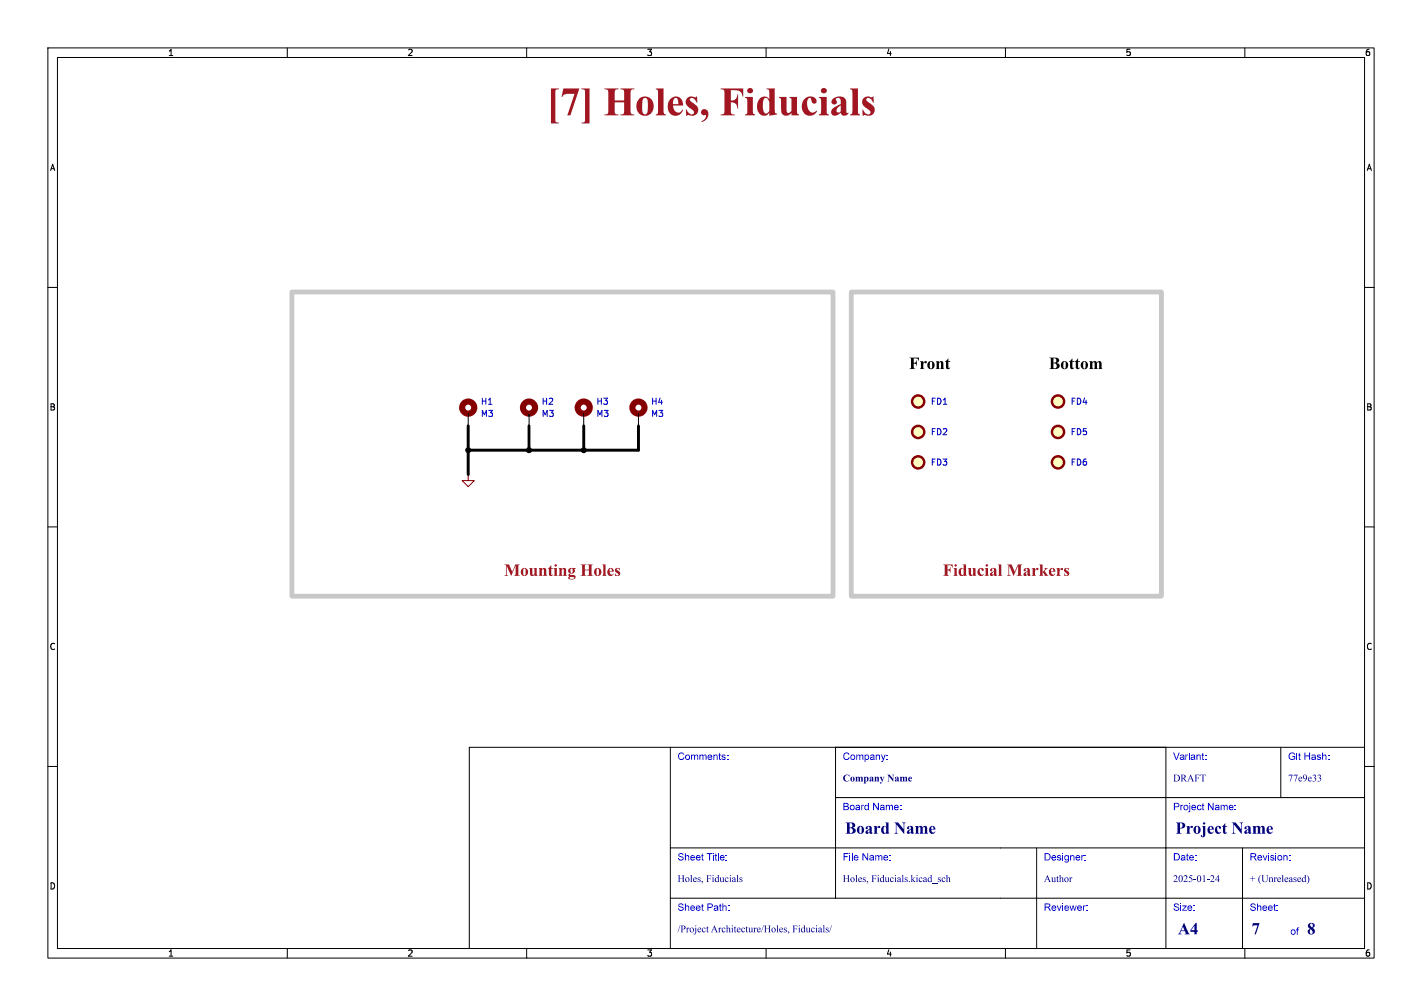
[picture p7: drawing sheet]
<svg xmlns="http://www.w3.org/2000/svg" width="297mm" height="210mm" viewBox="0 0 297 210" stroke-linecap="round" stroke-linejoin="round" font-family="sans-serif">
<g fill="none" stroke="#000" stroke-width=".21">
<path d="M10 10h277v190h-277zM12 12h273v186h-273zM60 10v2M110 10v2M160 10v2M210 10v2M260 10v2M10 60h2M285 60h2M97.8 99.1h.1M97.8 86.4v2.5M110.5 86.4v2.5"/>
<path d="M121.9 86.4v2.5M133.3 86.4v2.5M10 110h2M285 110h2M140 156v42M174.5 156v31.5M243.5 156v42M267.5 156v10.5M285 156h-187v42M10 160h2M140 177h145M174.5 166.5h110.5"/>
<path d="M216.5 177v21M259.5 177v21M285 160h2M60 198v2M110 198v2M140 187.5h145M160 198v2M210 198v2M260 198v2"/>
</g>
<g fill="none" stroke="#840000" stroke-width="1.3">
<circle cx="97.8" cy="85.1" r="1.27"/>
<circle cx="110.5" cy="85.1" r="1.27"/>
<circle cx="121.9" cy="85.1" r="1.27"/>
<circle cx="133.3" cy="85.1" r="1.27"/>
</g>
<g fill="#ffffc2" stroke="#ffffc2" stroke-width=".21">
<circle cx="221" cy="96.5" r="1.27"/>
<circle cx="221" cy="90.2" r="1.27"/>
<circle cx="221" cy="83.8" r="1.27"/>
<circle cx="191.8" cy="83.8" r="1.27"/>
<circle cx="191.8" cy="90.2" r="1.27"/>
<circle cx="191.8" cy="96.5" r="1.27"/>
</g>
<g fill="none" stroke="#840000" stroke-width=".51">
<circle cx="191.8" cy="90.2" r="1.27"/>
<circle cx="191.8" cy="96.5" r="1.27"/>
<circle cx="191.8" cy="83.8" r="1.27"/>
<circle cx="221" cy="96.5" r="1.27"/>
<circle cx="221" cy="90.2" r="1.27"/>
<circle cx="221" cy="83.8" r="1.27"/>
</g>
<path d="M97.8 99.1v1.2h1.3l-1.3 1.3-1.3-1.3h1.3" fill="none" stroke="#840000" stroke-width=".21"/>
<path d="M61 61h113v63.5h-113zM177.8 61h64.8v63.5h-64.8z" fill="none" stroke="#c8c8c8" stroke-width="1"/>
<path d="M97.8 88.9v10.2M110.5 88.9v5.1M121.9 88.9v5.1M133.3 88.9v5.1h-35.5" fill="none" stroke="#000" stroke-width=".61"/>
<g fill="#000" stroke="#000" stroke-width=".21">
<circle cx="97.8" cy="94" r=".52"/>
<circle cx="110.5" cy="94" r=".52"/>
<circle cx="121.9" cy="94" r=".52"/>
</g>
<text font-size="8.4" fill="#a21622" x="114.2" y="26.3">[7] Holes,Fiducials</text>
<g font-size="3.5">
<text x="189.9" y="77.5">Front</text>
<text x="219.1" y="77.5">Bottom</text>
</g>
<g font-size="3.5" fill="#a21622">
<text x="105.3" y="120.7">MountingHoles</text>
<text x="196.9" y="120.7">FiducialMarkers</text>
</g>
<g font-size="3.5" fill="#00007f">
<text x="176.5" y="175">BoardName</text>
<text x="245.5" y="175">ProjectName</text>
<text x="246" y="196">A4</text>
<text x="261.4" y="196">7</text>
<text x="273" y="196">8</text>
</g>
<g font-size="2.1" fill="#00f">
<text x="141.5" y="159.2">Comments:</text>
<text x="176" y="159.2">Company:</text>
<text x="245" y="159.2">Variant:</text>
<text x="269" y="159.2">Git Hash:</text>
<text x="176" y="169.7">Board Name:</text>
<text x="245" y="169.7">Project Name:</text>
<text x="141.5" y="180.2">Sheet Title:</text>
<text x="176" y="180.2">File Name:</text>
<text x="218" y="180.2">Designer:</text>
<text x="245" y="180.2">Date:</text>
<text x="261" y="180.2">Revision:</text>
<text x="141.5" y="190.7">Sheet Path:</text>
<text x="218" y="190.7">Reviewer:</text>
<text x="245" y="190.7">Size:</text>
<text x="261" y="190.7">Sheet:</text>
<text x="269.5" y="195.7">of</text>
</g>
<g font-size="2.1" fill="#00007f">
<text x="176" y="163.7">CompanyName</text>
<text x="245" y="163.7">DRAFT</text>
<text x="269" y="163.7">77e9e33</text>
<text x="141.5" y="184.7">Holes,Fiducials</text>
<text x="176" y="184.7">Holes,Fiducials.kicad_sch</text>
<text x="218" y="184.7">Author</text>
<text x="245" y="184.7">2025-01-24</text>
<text x="261" y="184.7">+ (Unreleased)</text>
<text x="141.5" y="195.2">/ProjectArchitecture/Holes,Fiducials/</text>
</g>
<g font-size="1.8">
<text x="35" y="11.9">1</text>
<text x="85" y="11.9">2</text>
<text x="135" y="11.9">3</text>
<text x="185" y="11.9">4</text>
<text x="235" y="11.9">5</text>
<text x="285" y="11.9">6</text>
<text x="10.3" y="35.9">A</text>
<text x="285.3" y="35.9">A</text>
<text x="10.3" y="85.9">B</text>
<text x="285.3" y="85.9">B</text>
<text x="10.3" y="135.9">C</text>
<text x="285.3" y="135.9">C</text>
<text x="10.3" y="185.9">D</text>
<text x="285.3" y="185.9">D</text>
<text x="35" y="199.9">1</text>
<text x="85" y="199.9">2</text>
<text x="135" y="199.9">3</text>
<text x="185" y="199.9">4</text>
<text x="235" y="199.9">5</text>
<text x="285" y="199.9">6</text>
</g>
<g font-size="1.8" fill="#0000c2">
<text x="100.3" y="87.2">M3</text>
<text x="100.3" y="84.7">H1</text>
<text x="113" y="87.2">M3</text>
<text x="113" y="84.7">H2</text>
<text x="124.5" y="87.2">M3</text>
<text x="124.5" y="84.7">H3</text>
<text x="135.9" y="87.2">M3</text>
<text x="135.9" y="84.7">H4</text>
<text x="194.3" y="84.7">FD1</text>
<text x="223.5" y="84.7">FD4</text>
<text x="194.3" y="91">FD2</text>
<text x="223.5" y="91">FD5</text>
<text x="194.3" y="97.4">FD3</text>
<text x="223.5" y="97.4">FD6</text>
</g>
</svg>
